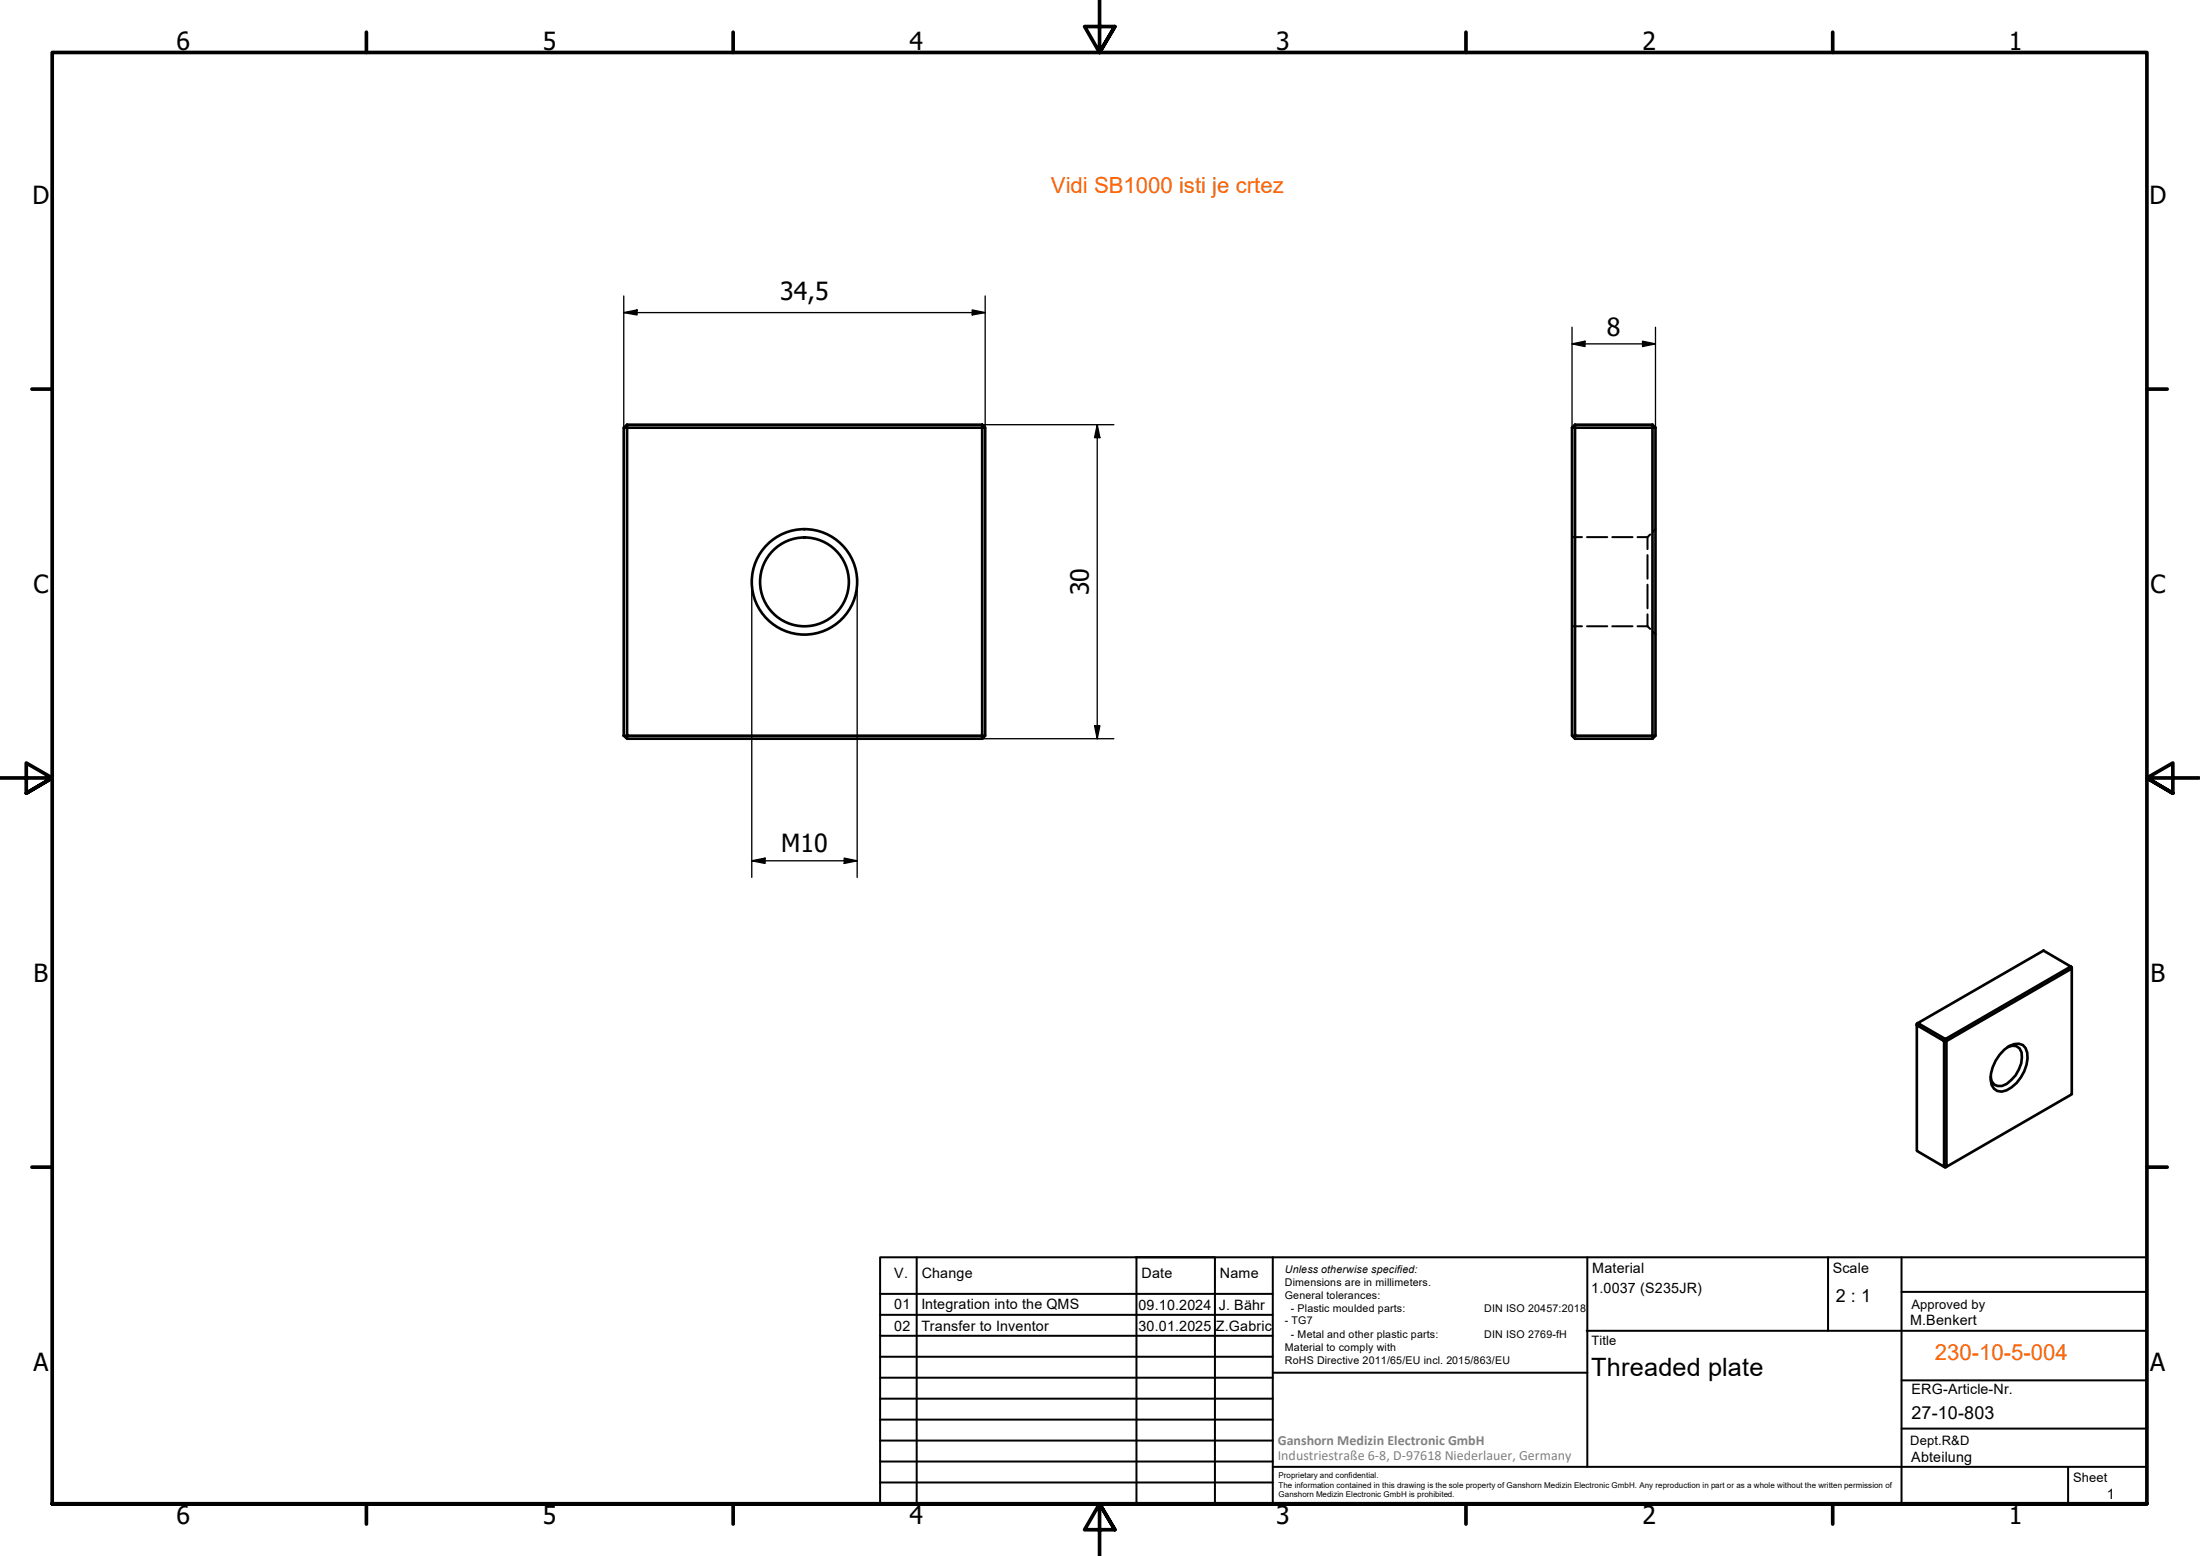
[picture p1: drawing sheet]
<svg xmlns="http://www.w3.org/2000/svg" width="420mm" height="297mm" viewBox="0 0 420 297" stroke-linecap="round" stroke-linejoin="round" font-family="sans-serif">
<!-- layer: Visible (ISO) -->
<g fill="none" stroke="#000" stroke-width=".51">
<path d="M119.1 81.6v58.8M119.1 81.6l.7-.5v.5zM119.8 81.6h67.8v58.8h-67.8zM119.8 81.1h67.8M187.6 81.1l.6 .5h-.6zM188.2 81.6v58.8M300.2 81.6h.6M300.2 81.6v58.8M300.8 81.6h14.8v58.8h-14.8zM300.8 81.1h14.8M300.8 81.1l-.6 .5M300.8 81.1v.5"/>
<path d="M315.6 81.1l.6 .5M315.6 81.1v.5h.6M316.2 81.6v58.8M119.1 140.4h.7v.6zM119.8 141h67.8M187.6 140.4h.6l-.6 .6zM300.2 140.4h.6v.6zM300.8 141h14.8M315.6 140.4h.6l-.6 .6zM366.1 195.7l5.2 3v24l-5.2-3zM366.1 195.4l.2-.1-.2 .4zM366.3 195.3l24-13.8 5.2 3-24 13.9z"/>
<path d="M371.5 198.4l.2 .3h-.4zM371.7 198.7l24-13.8v24l-24 13.8zM383.4 199.9a1.79 1.79 0 0 1 2.1 0 1.79 1.79 0 0 1 .6 2 6.2 6.2 0 0 1-3.8 5.4 1.7 1.7 0 0 1-2.1-1.8M395.5 184.5l.2 .1v.3zM382.8 200.4a3.1 3.1 0 0 1 3.5-.9 3.5 3.5 0 0 1 .7 3.7 6.7 6.7 0 0 1-4.7 5.2 2.08 2.08 0 0 1-2.1-2.3 7.7 7.7 0 0 1 2.6-5.7zM371.3 222.7h.4l-.2 .2z"/>
<circle cx="153.6" cy="111.1" r="10.1"/>
<circle cx="153.6" cy="111.1" r="8.5"/>
</g>
<!-- layer: Hidden (ISO) -->
<g fill="none" stroke="#000" stroke-width=".38">
<path d="M300.2 102.5h1.9M300.2 119.6h1.9M303.1 102.5h3.9M303.1 119.6h3.9M307.9 102.5h3.9M307.9 119.6h3.9M312.7 102.5h1.9M312.7 119.6h1.9M314.6 106v4.5M314.6 111.6v4.5M314.6 117.3v2.3M314.6 119.6l.6 .5"/>
<path d="M315.2 102l-.6 .5v2.3M316.2 101l-.5 .5M315.7 120.6l.5 .5"/>
</g>
<!-- layer: Border (ISO) -->
<g fill="none" stroke="#000" stroke-width=".7">
<path d="M70 6.1v3.9M140 6.1v3.9M210 0v10l-2.9-4.9h5.8l-2.9 4.9 2.9-4.9M280 6.1v3.9M350 6.1v3.9M6.1 74.3h3.9M410 74.3h3.9M0 148.5h10l-5-2.8v5.7l5-2.9-5 2.9M420 148.5h-10l5-2.8v5.7l-5-2.9 5 2.9M6.1 222.8h3.9M410 222.8h3.9M10 287.1v-277.1h400v277.1h-400h400"/>
<path d="M70 287.1v3.8M140 287.1v3.8M212.9 292l-2.9-4.9 2.9 4.9h-5.8l2.9-4.9v9.9M280 287.1v3.8M350 287.1v3.8"/>
</g>
<!-- layer: TitleBlock -->
<g fill="none" stroke="#000" stroke-width=".38">
<path d="M168.1 251h75M168.1 247h75M168.1 255h75M168.1 259h75M175.1 240v47M216.9 240h15M217 240v47M232 240v47M243.1 240.1v46.9h-75v-47h241.9v47.1h-167M303 254h107M303.1 240v40M349.1 240v14"/>
<path d="M363.2 240v47.1M363.2 246.6h46.8M168.1 271h75M168.1 263h75M168.1 267h75M168.1 275h75M168.1 279h75M243.1 262.1h60M363.2 272.7h46.8M363.2 263.5h46.8M168.1 283h75M216.9 287h15"/>
<path d="M243.1 280h166.9M395 280.1v7"/>
</g>
<!-- layer: Dimension (ISO) -->
<g fill="none" stroke="#000" stroke-width=".25">
<path d="M119.1 56.5v25.1M119.1 59.7l2.6-.5v.9zM119.1 59.7h69.1M185.7 59.2l2.5 .5-2.5 .4zM188.2 56.5v25.1M300.2 62.5v19.1M300.2 65.6l2.5-.5v1.1zM300.2 65.6h16M313.7 65.1l2.5 .5-2.5 .6zM316.2 62.5v19.1M187.6 81.1h25.1M209.5 81.1v59.9"/>
<path d="M209.6 81.1l.5 2.5h-1.1zM143.6 111v56.5M163.7 111v56.5M209 138.5h1.1l-.6 2.5zM187.6 141h25.1M143.6 164.3l2.5-.5v1zM143.6 164.3h20.1M161.2 163.8l2.5 .5-2.5 .5z"/>
</g>
<path d="M119.1 59.7l2.6-.5v.9zM185.7 59.2l2.5 .5-2.5 .4zM300.2 65.6l2.5-.5v1.1zM313.7 65.1l2.5 .5-2.5 .6zM209.6 81.1l.5 2.5h-1.1zM209 138.5h1.1l-.6 2.5zM143.6 164.3l2.5-.5v1zM161.2 163.8l2.5 .5-2.5 .5z" fill="#000"/>
<g font-size="4.8">
<text x="33.7" y="9.6">6</text>
<text x="103.7" y="9.6">5</text>
<text x="173.7" y="9.6">4</text>
<text x="243.7" y="9.6">3</text>
<text x="313.7" y="9.6">2</text>
<text x="383.7" y="9.6">1</text>
<text x="6.2" y="38.9">D</text>
<text x="410.5" y="38.9">D</text>
<text x="149" y="57.3">34,5</text>
<text x="306.9" y="64.1">8</text>
<text x="6.4" y="113.1">C</text>
<text x="208" y="113.7" transform="rotate(-90 208 113.7)">30</text>
<text x="410.7" y="113.1">C</text>
<text x="149.2" y="162.7">M10</text>
<text x="6.4" y="187.4">B</text>
<text x="410.7" y="187.4">B</text>
<text x="6.4" y="261.7">A</text>
<text x="303.9" y="262.6">Threaded plate</text>
<text x="410.7" y="261.7">A</text>
<text x="33.7" y="290.9">6</text>
<text x="103.7" y="290.9">5</text>
<text x="173.7" y="290.9">4</text>
<text x="243.7" y="290.9">3</text>
<text x="313.7" y="290.9">2</text>
<text x="383.7" y="290.9">1</text>
</g>
<g font-size="4.2" fill="#ff6200">
<text x="200.7" y="36.8">Vidi SB1000 isti je crtez</text>
<text x="369.5" y="259.6">230-10-5-004</text>
</g>
<g font-size="3.4">
<text x="350.6" y="248.5">2 : 1</text>
<text x="365.1" y="270.9">27-10-803</text>
</g>
<g font-size="2.7">
<text x="170.8" y="244">V.</text>
<text x="176" y="244">Change</text>
<text x="218" y="244">Date</text>
<text x="233" y="244">Name</text>
<text x="304.1" y="243">Material</text>
<text x="350" y="243.1">Scale</text>
<text x="170.8" y="249.9">01</text>
<text x="176" y="249.9">Integration into the QMS</text>
<text x="217.4" y="250">09.10.2024</text>
<text x="232.8" y="250">J. Bähr</text>
<text x="303.9" y="246.8">1.0037 (S235JR)</text>
<text x="170.8" y="254">02</text>
<text x="176" y="254">Transfer to Inventor</text>
<text x="217.4" y="254">30.01.2025 Z.Gabric</text>
<text x="364.8" y="253">M.Benkert</text>
<text x="365.1" y="266.1">ERG-Article-Nr.</text>
<text x="365" y="279">Abteilung</text>
<text x="402.3" y="286.2">1</text>
</g>
<g font-size="2.7" fill="#808080">
<text x="244" y="275.8">Ganshorn Medizin Electronic GmbH</text>
<text x="244" y="278.7">Industriestraße 6-8, D-97618 Niederlauer, Germany</text>
</g>
<g font-size="2.5">
<text x="365.1" y="249.9">Approved by</text>
<text x="304" y="256.8">Title</text>
<text x="364.8" y="275.8">Dept.R&amp;D</text>
<text x="395.9" y="282.9">Sheet</text>
</g>
<g font-size="2">
<text x="245.4" y="242.9">Unless otherwise specified:</text>
<text x="245.4" y="245.4">Dimensions are in millimeters.</text>
<text x="245.4" y="247.9">General tolerances:</text>
<text x="246.5" y="250.4">- Plastic moulded parts:</text>
<text x="283.5" y="250.4">DIN ISO 20457:2018</text>
<text x="245.4" y="252.8">- TG7</text>
<text x="245.4" y="257.9">Material to comply with</text>
<text x="246.5" y="255.4">- Metal and other plastic parts:</text>
<text x="283.5" y="255.4">DIN ISO 2769-fH</text>
<text x="245.4" y="260.3">RoHS Directive 2011/65/EU incl. 2015/863/EU</text>
</g>
<g font-size="1.5">
<text x="244.2" y="282.2">Proprietary and confidential.</text>
<text x="244.2" y="284">The information contained in this drawing is the sole property of Ganshorn Medizin Electronic GmbH. Any reproduction in part or as a whole without the written permission of</text>
<text x="244.2" y="285.8">Ganshorn Medizin Electronic GmbH is prohibited.</text>
</g>
</svg>
